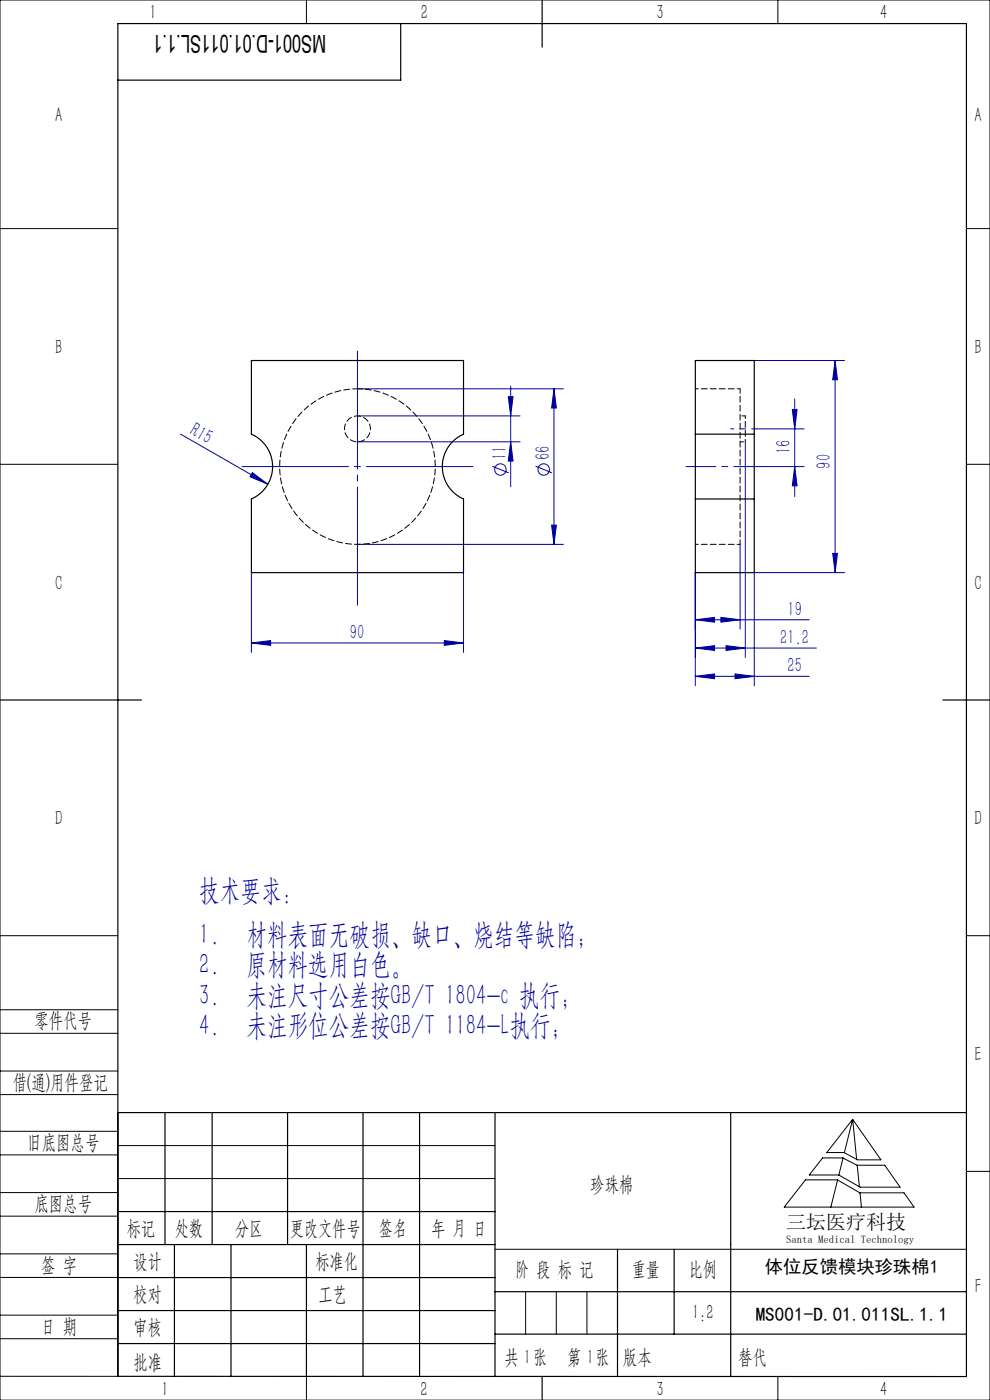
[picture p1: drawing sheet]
<svg xmlns="http://www.w3.org/2000/svg" width="210mm" height="297mm" viewBox="0 0 210 297" stroke-linecap="round" stroke-linejoin="round" font-family="sans-serif">
<g fill="none" stroke="#0000a0" stroke-width=".21">
<path d="M160 76.5h19.1M177.1 76.5v45M177.1 76.5l.6 4.1h-1.1zM38.3 92.1l18.5 10.6M75.8 82.5h43.7M75.8 88.2h34.5M75.8 93.7h34.5M104.4 98.9l3.5 1.4M107.8 84.2h1l-.5 4zM108.3 81.9v21.4M108.3 93.7l.5 4.1h-1zM113.6 98.9l3.5 1.4"/>
<path d="M117.5 82.5v33M117.5 82.5l.5 4.1h-1zM158.1 93.7v45.8M160.1 91h10.5M162 99h8.6M168.1 86.9h1l-.5 4.1zM168.6 84.6v20.7M168.6 99l.5 4.1h-1zM53.5 100.3l3.3 2.4-3.8-1.6zM75.8 115.5h43.7M117 111.4h1l-.5 4.1zM157 115.5v18"/>
<path d="M176.6 117.4h1.1l-.6 4.1zM53.3 136.4l4.1-.5v1zM53.3 121.5v16.9M53.3 136.4h45M94.2 135.9l4.1 .5-4.1 .5zM98.3 121.5v16.9M147.5 131.5l4.1-.5v1zM147.5 131.5h24.1M147.5 137.5l4.1-.5v1zM147.5 121.5v24M147.5 137.5h25.7M152.9 131l4.1 .5-4.1 .5z"/>
<path d="M154 137l4.1 .5-4.1 .5zM179.1 121.5h-19.1v24M147.5 143.5l4.1-.5v1zM147.5 143.5h24.1M155.9 143l4.1 .5-4.1 .5z"/>
<circle cx="106.1" cy="99.6" r="1.21"/>
<circle cx="115.3" cy="99.6" r="1.21"/>
</g>
<path d="M155 91h5.1" fill="none" stroke="#0000a0" stroke-width=".21" stroke-dasharray="30.5 1.3 1.3 1.3" stroke-dashoffset="29.8"/>
<path d="M145.5 99h16.5" fill="none" stroke="#0000a0" stroke-width=".21" stroke-dasharray="30.5 1.3 1.3 1.3" stroke-dashoffset="24.1"/>
<path d="M75.8 128.4v-53.9" fill="none" stroke="#0000a0" stroke-width=".21" stroke-dasharray="30.5 1.3 1.3 1.3" stroke-dashoffset="5.4"/>
<path d="M51.3 99h49" fill="none" stroke="#0000a0" stroke-width=".21" stroke-dasharray="30.5 1.3 1.3 1.3" stroke-dashoffset="7.9"/>
<g fill="none" stroke="#000" stroke-width=".21">
<path d="M0 0h210v297h-210zM65 0v5M165 0v5M0 48.5h25M205 48.5h5M0 98.5h25M205 98.5h5M0 198.5h25M205 198.5h5M0 214.2h25M0 219.2h25M0 232.2h25"/>
<path d="M0 227.2h25M0 240h25M25 236v56h-25M180.9 237.5l6 8.6h-5l-2.9-1.6h-3.6zM180.9 237.5l-1.8 7M180.9 237.5l.8 8.5M0 245h25M0 258h25M0 253h25M25 243h80M25 250h80M170.9 250.3h6.7l4.8 2.8h9.4l2.1 3h-27.5z"/>
<path d="M174.5 245.6h4.3l3 1.6h5.9l3.2 4.7h-8.5l-4.5-2.6h-6.2zM177.7 250.3l-1.5 5.8M178.8 245.7l-.9 3.6M181.8 247.2l.5 4.6M182.4 253.1l.3 3M205 248.5h5M0 271h25M0 266h25M0 279h25M105 265h100M111.5 274v9M118 274v9"/>
<path d="M124.5 274v9M0 284h25M65 292v5M153.7 292h.1M165 292v5"/>
</g>
<g fill="none" stroke="#000" stroke-width=".25">
<path d="M85 5v12h-60M115 0v10M0 148.5h30M200 148.5h10M25 236h180M35 236v28M45 236v28M61 236v28M77 236v56M89 236v56M105 236v56M155 236v56"/>
<path d="M25 257h80M25 264h80M25 271h80M25 278h80M37 264v28M49 264v28M65 264v28M105 274h100M131 265v27M143 265v18M25 292h180v-287h-180v287M25 285h80"/>
<path d="M105 283h100M115 292v5"/>
</g>
<g fill="#0000a0">
<path d="M53.5 100.3l3.3 2.4-3.8-1.6z"/>
<path d="M147.5 131.5l4.1-.5v1zM152.9 131l4.1 .5-4.1 .5z"/>
<path d="M53.3 136.4l4.1-.5v1zM94.2 135.9l4.1 .5-4.1 .5z"/>
<path d="M154 137l4.1 .5-4.1 .5zM147.5 137.5l4.1-.5v1zM155.9 143l4.1 .5-4.1 .5zM147.5 143.5l4.1-.5v1z"/>
<path d="M117.5 82.5l.5 4.1h-1zM117 111.4h1l-.5 4.1zM107.8 84.2h1l-.5 4zM108.3 93.7l.5 4.1h-1zM177.1 76.5l.6 4.1h-1.1zM176.6 117.4h1.1l-.6 4.1zM168.1 86.9h1l-.5 4.1zM168.6 99l.5 4.1h-1z"/>
</g>
<path d="M53.3 76.5h45v15.6a7.5 7.5 0 0 0-4.5 6.9 7.5 7.5 0 0 0 4.5 6.9v15.6h-45v-15.6a7.5 7.5 0 0 0 4.5-6.9 7.5 7.5 0 0 0-4.5-6.9zM147.5 92.1v13.8M147.5 92.1v-15.6h12.5v15.6M147.5 92.1h12.5M160 92.1v13.8M147.5 105.9v15.6h12.5v-15.6M147.5 105.9h12.5" fill="none" stroke="#000" stroke-width=".25"/>
<path d="M75.8 88.2a2.75 2.75 0 0 1 2.5 4.1 2.75 2.75 0 0 1-4.7 .2 2.75 2.75 0 0 1 1.9-4.2l.3-.1M157 82.5h-9.5M147.5 115.5h9.5" fill="none" stroke="#000" stroke-width=".21" stroke-dasharray="1.3 .6" stroke-dashoffset=".6"/>
<path d="M75.8 82.5a16.5 16.5 0 0 1 14.6 24.3 16.5 16.5 0 0 1-28.3 1.3 16.5 16.5 0 0 1 12.1-25.5l1.6-.1" fill="none" stroke="#000" stroke-width=".21" stroke-dasharray="1.3 .6" stroke-dashoffset=".2"/>
<path d="M157 115.5v-33" fill="none" stroke="#000" stroke-width=".21" stroke-dasharray="1.3 .6" stroke-dashoffset=".3"/>
<path d="M158.1 93.7v-5.5" fill="none" stroke="#000" stroke-width=".21" stroke-dasharray="1.3 .6" stroke-dashoffset=".7"/>
<path d="M157 93.7h1.1M158.1 88.2h-1.1" fill="none" stroke="#000" stroke-width=".21" stroke-dasharray="1.3 .6" stroke-dashoffset=".5"/>
<g font-size="6.3" fill="#0000a0">
<text x="42.3" y="191">技术要求：</text>
<text x="42.3" y="200.2">1.</text>
<text x="52.3" y="200.2">材料表面无破损、缺口、烧结等缺陷；</text>
<text x="42.3" y="206.7">2.</text>
<text x="52.3" y="206.7">原材料选用白色。</text>
<text x="42.3" y="213.2">3.</text>
<text x="52.3" y="213.2">未注尺寸公差按GB/T 1804-c 执行；</text>
<text x="42.3" y="219.7">4.</text>
<text x="52.3" y="219.7">未注形位公差按GB/T 1184-L执行；</text>
</g>
<text font-size="5.2" x="69.2" y="7.3" transform="rotate(-180 69.2 7.3)">MS001-D.01.011SL.1.1</text>
<g font-size="4.4" fill="#010000">
<text x="31.7" y="4.1">1</text>
<text x="89.2" y="4.1">2</text>
<text x="139.2" y="4.1">3</text>
<text x="186.7" y="4.1">4</text>
<text x="156.6" y="289.5">替代</text>
</g>
<g font-size="4.4">
<text x="11.7" y="25.9">A</text>
<text x="206.7" y="25.9">A</text>
<text x="11.7" y="75.1">B</text>
<text x="206.7" y="75.1">B</text>
<text x="11.7" y="125.1">C</text>
<text x="206.7" y="125.1">C</text>
<text x="11.7" y="175.1">D</text>
<text x="206.7" y="175.1">D</text>
<text x="7.3" y="217.9">零件代号</text>
<text x="206.7" y="225.1">E</text>
<text x="2.7" y="231">借(通)用件登记</text>
<text x="5.8" y="243.7">旧底图总号</text>
<text x="7.3" y="256.8">底图总号</text>
<text x="125.2" y="252.6">珍珠棉</text>
<text x="26.9" y="261.9">标记</text>
<text x="37.1" y="261.9">处数</text>
<text x="49.9" y="261.9">分区</text>
<text x="61.5" y="261.9">更改文件号</text>
<text x="80.4" y="261.9">签名</text>
<text x="91.5" y="261.9">年 月 日</text>
<text x="8.7" y="269.8">签 字</text>
<text x="28.3" y="268.9">设计</text>
<text x="66.9" y="268.9">标准化</text>
<text x="109.3" y="270.8">阶 段 标 记</text>
<text x="134" y="270.8">重量</text>
<text x="146.1" y="270.8">比例</text>
<text x="206.8" y="274.4">F</text>
<text x="28.3" y="276">校对</text>
<text x="67.6" y="276">工艺</text>
<text x="146.8" y="279.8">1:2</text>
<text x="8.7" y="282.9">日 期</text>
<text x="28.4" y="283">审核</text>
<text x="28.3" y="290.4">批准</text>
<text x="107" y="289.5">共 张</text>
<text x="111.1" y="289.5">1</text>
<text x="120.3" y="289.5">第 张</text>
<text x="124.5" y="289.5">1</text>
<text x="132.1" y="289.5">版本</text>
<text x="34.2" y="296.1">1</text>
<text x="89.2" y="296.2">2</text>
<text x="139.2" y="296.2">3</text>
<text x="186.7" y="296.2">4</text>
</g>
<g font-size="4.4" fill="#0000a0">
<text x="40.1" y="92.1" transform="rotate(30 40.1 92.1)">R15</text>
<text x="107.5" y="97.6" transform="rotate(-90 107.5 97.6)">11</text>
<text x="116.6" y="97.6" transform="rotate(-90 116.6 97.6)">66</text>
<text x="167.7" y="96.4" transform="rotate(-90 167.7 96.4)">16</text>
<text x="176.3" y="99.4" transform="rotate(-90 176.3 99.4)">90</text>
<text x="167" y="130.6">19</text>
<text x="74.2" y="135.5">90</text>
<text x="165.5" y="136.6">21.2</text>
<text x="167" y="142.6">25</text>
</g>
<text font-size="4.2" x="166.8" y="260.7">三坛医疗科技</text>
<text font-size="4.1" x="160.3" y="280.2">MS001-D.01.011SL.1.1</text>
<text font-size="3.9" x="162.3" y="270">体位反馈模块珍珠棉1</text>
<text font-size="2.3" x="166.8" y="263.6">Santa Medical Technology</text>
</svg>
